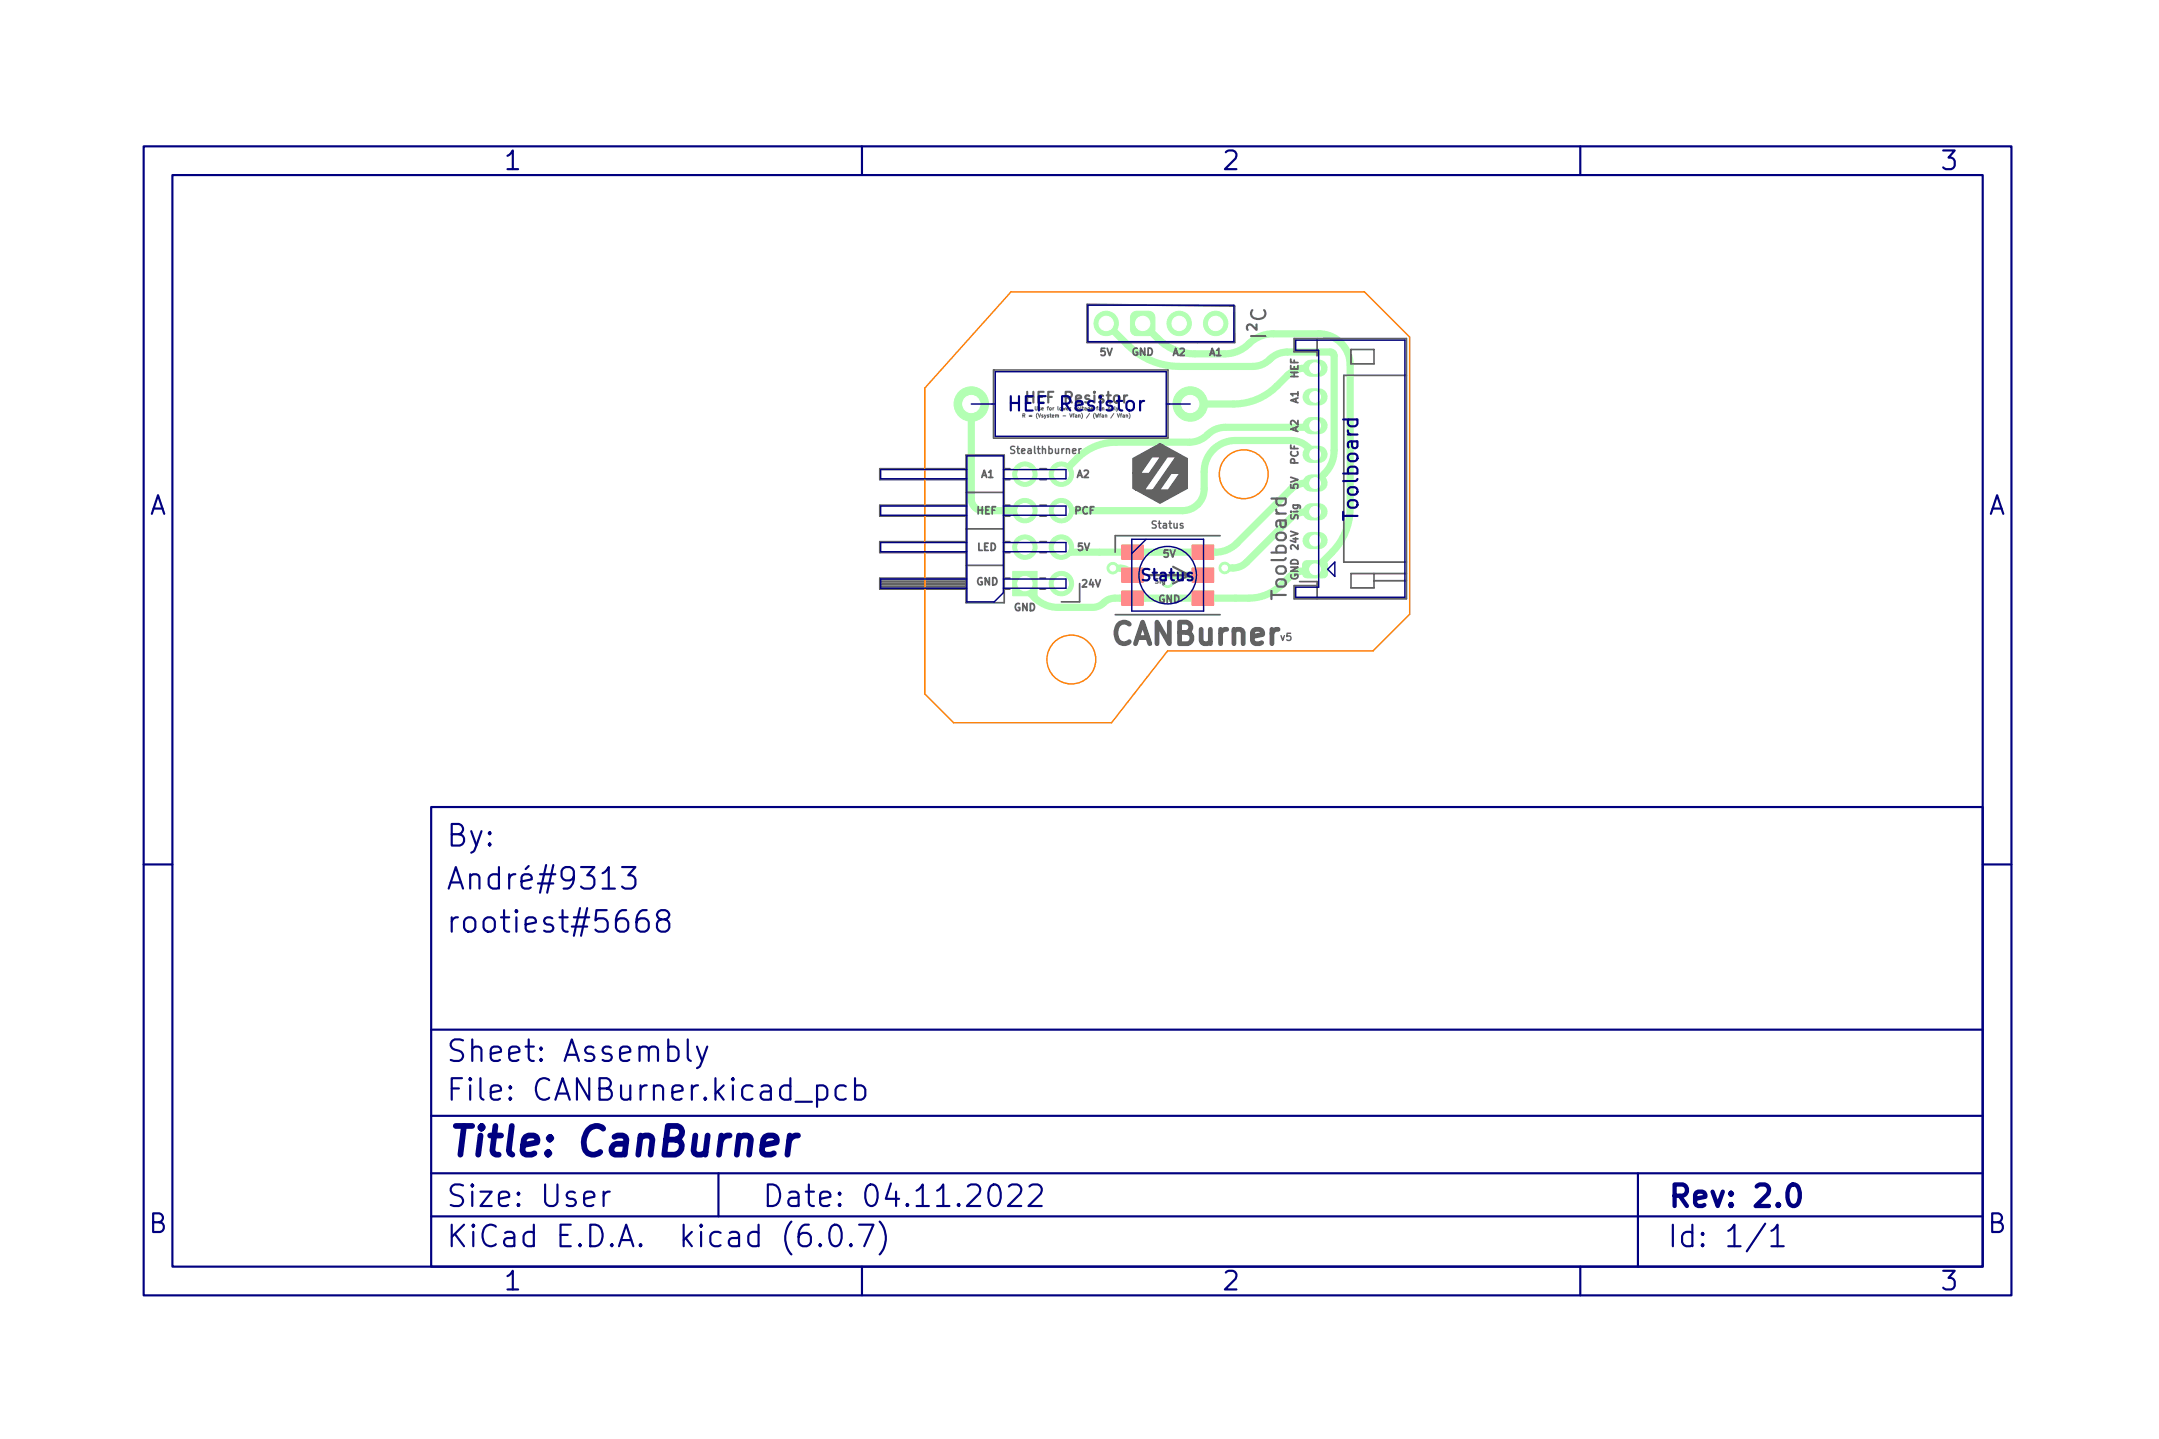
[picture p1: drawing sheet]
<svg xmlns="http://www.w3.org/2000/svg" width="150mm" height="100mm" viewBox="0 0 150 100" stroke-linecap="round" stroke-linejoin="round" font-family="sans-serif">
<g fill="#b3ffb3" stroke="#b3ffb3" stroke-width=".07">
<path d="M78.8 21.8l.3-.1h.9l.2 .1 .2 .3v.8l-.1 .3-.3 .2h-.9l-.2-.1-.2-.4v-.8z"/>
<path d="M83 37.9h1.5v1h-1.5z"/>
<path d="M83 39.5h1.5v1h-1.5z"/>
<path d="M83 41.1h1.5v1h-1.5z"/>
<path d="M78.1 41.1h1.5v1h-1.5z"/>
<path d="M78.1 39.5h1.5v1h-1.5z"/>
<path d="M78.1 37.9h1.5v1h-1.5z"/>
<path d="M90.7 39.2l.3-.2 1.3 .1 .1 .2v.8l-.3 .1h-1.3l-.1-.3z"/>
<path d="M70.5 39.8h1.7v1.7h-1.7z"/>
<circle cx="84.6" cy="22.5" r=".85"/>
<circle cx="82.1" cy="22.5" r=".85"/>
<circle cx="77" cy="22.5" r=".85"/>
<circle cx="82.9" cy="28.1" r="1.2"/>
<circle cx="67.6" cy="28.1" r="1.2"/>
<circle cx="71.3" cy="33" r=".85"/>
<circle cx="73.9" cy="33" r=".85"/>
<circle cx="71.3" cy="35.6" r=".85"/>
<circle cx="73.9" cy="35.6" r=".85"/>
<circle cx="71.3" cy="38.1" r=".85"/>
<circle cx="73.9" cy="38.1" r=".85"/>
<circle cx="73.9" cy="40.6" r=".85"/>
<circle cx="81.3" cy="40.5" r=".4"/>
<circle cx="85.3" cy="39.5" r=".4"/>
<circle cx="77.5" cy="39.6" r=".4"/>
</g>
<path d="M91.3 37.6h.5M91.3 35.6h.5M91.3 33.6h.5M91.3 31.6h.5M91.3 29.6h.5M91.3 27.6h.5M91.3 25.6h.5" fill="none" stroke="#b3ffb3" stroke-width="1.2"/>
<path d="M67.6 28.2v6.5l.1 .4 .2 .2M68.4 35.6h2.9M77 22.5a10.4 10.4 0 0 0 2.6 2.3l.8 .4 1.3 .3h5.5a2.28 2.28 0 0 0 1.6-.8l.8-.2h3l.2 .1 .1 6.8a2.28 2.28 0 0 1-2.4 2.3l-.7 .4-3.7 3.7a2.1 2.1 0 0 1-1.5 .6h-10.1h-.3l-.3-.3M77.5 39.6h.8l.5 .4M79.5 22.5a7.3 7.3 0 0 0 1.9 1.7l.8 .3 .6 .1h2.4a2.73 2.73 0 0 0 2-.9l.6-.3 .6-.2h3.4a2.17 2.17 0 0 1 2.2 2.2v10a4.4 4.4 0 0 1-1.3 3.1l-.8 .8a2.02 2.02 0 0 1-1.5 .5l-.7 .4M91.5 25.6h-.7a1.71 1.71 0 0 0-1.2 .5 4.7 4.7 0 0 1-3.7 2h-3.1M91.5 29.6l-.2 .1h-6a2.36 2.36 0 0 0-1.6 .9l-.4 .1-.5 .1h-5.1a3.8 3.8 0 0 0-2.7 1.1l-1.1 1.1M91.5 31.6l-.4-.4a1.65 1.65 0 0 0-1.2-.5h-3.9a2.17 2.17 0 0 0-2.2 2.1v1.2a1.51 1.51 0 0 1-1.5 1.6h-8.4M91.5 35.6h-.6a1.52 1.52 0 0 0-1.1 .5l-3.2 3.2-.6 .2h-.7M71.3 40.6l.1 .4 .6 .6a2.31 2.31 0 0 0 1.6 .7h2.6l.4-.2 .5-.4h.4l9.4-.1a3.2 3.2 0 0 0 2.3-.9M82.1 40h1.6" fill="none" stroke="#b3ffb3" stroke-width=".5"/>
<g fill="#fff" stroke="#fff" stroke-width=".07">
<circle cx="85.2" cy="39.5" r=".2"/>
<circle cx="77.5" cy="39.6" r=".2"/>
<circle cx="84.6" cy="22.5" r=".5"/>
<circle cx="82.1" cy="22.5" r=".5"/>
<circle cx="79.5" cy="22.5" r=".5"/>
<circle cx="77" cy="22.5" r=".5"/>
<circle cx="91.5" cy="39.6" r=".38"/>
<circle cx="91.5" cy="37.6" r=".38"/>
<circle cx="91.5" cy="35.6" r=".38"/>
<circle cx="91.5" cy="33.6" r=".38"/>
<circle cx="91.5" cy="31.6" r=".38"/>
<circle cx="91.5" cy="29.6" r=".38"/>
<circle cx="91.5" cy="27.6" r=".38"/>
<circle cx="91.5" cy="25.6" r=".38"/>
<circle cx="82.8" cy="28.1" r=".6"/>
<circle cx="67.6" cy="28.1" r=".6"/>
<circle cx="71.3" cy="33" r=".5"/>
<circle cx="73.9" cy="33" r=".5"/>
<circle cx="71.3" cy="35.6" r=".5"/>
<circle cx="73.9" cy="35.6" r=".5"/>
<circle cx="71.3" cy="38.1" r=".5"/>
<circle cx="73.9" cy="38.1" r=".5"/>
<circle cx="71.3" cy="40.6" r=".5"/>
<circle cx="73.9" cy="40.6" r=".5"/>
</g>
<g fill="#ff8a8a" stroke="#ff8a8a" stroke-width=".07">
<path d="M83 37.9h1.5v1h-1.5z"/>
<path d="M83 39.5h1.5v1h-1.5z"/>
<path d="M83 41.1h1.5v1h-1.5z"/>
<path d="M78.1 41.1h1.5v1h-1.5z"/>
<path d="M78.1 39.5h1.5v1h-1.5z"/>
<path d="M78.1 37.9h1.5v1h-1.5z"/>
</g>
<path d="M78.6 28.8l.1 .1-.1 .2" fill="none" stroke="#626262" stroke-width=".07"/>
<path d="M80 40h2.8" fill="none" stroke="#626262" stroke-width=".15"/>
<g fill="none" stroke="#626262" stroke-width=".12">
<path d="M67.2 32.6h-6v.8h6M67.2 35.2h-6v.7h6M67.2 39.4h2.7M67.2 37.7h-6v.8h6M67.2 31.7h2.7v10.3h-2.7zM67.2 34.3h2.7M67.2 36.8h2.7M69 28.1h.2M69.2 25.8h12.1v4.7h-12.1zM69.9 33.4h.4M69.9 35.2h.4M69.9 35.9h.4"/>
<path d="M69.9 32.6h.4M69.9 37.7h.4M69.9 38.5h.4M72.4 33.4h.4M72.4 35.2h.4M72.4 35.9h.4M72.4 32.6h.4M72.4 37.7h.4M72.4 38.5h.4M75.7 21.2l10.2 .1v2.5h-10.2zM81.3 28.1h.1M84.9 37.3h-7.3v1.1"/>
<path d="M91.7 23.6v1.2M91.7 24.5h-1.6v-.9h7.8v18.1h-7.8v-.9h1.6M94 24.3h1.6v1h-1.6zM95.6 39.9v1h-1.6v-1h3.9M97.9 26.1h-4.4v13h4.4M61.2 40.8h6M61.2 41h6M61.2 40.6h6M61.2 40.7h6M61.2 40.5h6M61.2 40.4h6M67.2 40.3h-6v.7h6"/>
<path d="M69.9 40.3h.4M69.9 41h.4M72.4 40.3h.4M72.4 41h.4M75.2 40.6v1.3h-1.3M77.6 42.8h7.3M90.5 40.5h1.2v1.2M95.6 40.4h2.3"/>
</g>
<path d="M78.8 31.9l1.7-.9a.29 .29 0 0 1 .5 0l1.7 .9v2.1l-1.9 1-1.8-.9h2.3l.8-1.1h-.6l-.8 1.1h-.5l1.6-2.3h-.5l-1.6 2.3h-.7l-.2-.1v-1h1.2l.8-1.2h-.6l-.8 1.2h-.6z" fill="#626262" stroke="#626262" stroke-width=".07"/>
<g fill="none" stroke="#ff8000" stroke-width=".1">
<path d="M70.4 20.3h24.6l3.1 3.2v19.3l-2.5 2.5h-14.3l-3.9 5h-11l-2-2v-21.3z"/>
<circle cx="86.6" cy="33" r="1.7"/>
<circle cx="74.6" cy="45.9" r="1.7"/>
</g>
<g fill="none" stroke="#000080" stroke-width=".15">
<path d="M10 10.2h130v80h-130zM12 12.2h126v76h-126zM60 10.2v2M110 10.2v2M30 56.2h108v32h-108zM10 60.2h2M30 77.7h108M30 71.7h108M43.3 60.4h.9l-.5 .5a.41 .41 0 0 1 .5 .3v.4l-.1 .2-.6 .1-.2-.2M45 63.4a.59 .59 0 0 0-.7 .6v.6l.1 .2 .5 .1 .2-.2 .1-.5-.2-.2-.4-.1-.3 .3M46 64l-.3-.3 .1-.2 .2-.1h.4a.31 .31 0 0 1 .2 .4 .31 .31 0 0 1-.3 .2l-.4 .1-.2 .2v.3l.3 .3 .4-.1 .2-.2-.1-.4-.2-.2M47.9 72.4v1.3l.2 .2"/>
<path d="M48.5 72.9l.4 1M49.2 72.9l-.5 1.3-.2 .2M56.9 75.6h.4l.3 .3v.4l-.2 .2-.1 .1-.4-.1M56.9 75.6v1.5M58.9 75.6h-.5l-.2 .3v.4l.1 .2 .1 .1 .5-.1M59.5 75.6h.4l.3 .3v.4l-.1 .2-.2 .1-.4-.1M59.5 75.1v1.5M138 60.2h2M30 84.7h108M30 81.7h108M42 83v1M42.4 83a.38 .38 0 0 0-.4 .3"/>
<path d="M50 81.7v3M57.1 86.6l.1 .1-.1 .1-.1-.1 .1-.1v.2M57.9 85.3a.36 .36 0 0 1 .6 .3 .88 .88 0 0 1-.3 1.2 .38 .38 0 0 1-.4-.3 1.17 1.17 0 0 1 .1-1.2zM59.2 86.6l.1 .1-.1 .1v-.1v-.1v.2M59.8 85.3h1l-.6 1.5M60 88.2v2M61.2 85.1a1.72 1.72 0 0 1 0 2.2M70.2 82.6l.2-.1h.4a.41 .41 0 0 1 .2 .6l-.8 .9h.9M71.7 82.6l.2-.1h.3a.41 .41 0 0 1 .2 .6l-.8 .9h.9M110 88.2v2M114 81.7v6.5M122.9 85.2l-1.3 1.9"/>
<path d="M123.3 85.7l.4-.4v1.5M123.3 86.8h.9"/>
</g>
<path d="M124.6 82.5a.36 .36 0 0 1 .6 .3 .88 .88 0 0 1-.3 1.2 .38 .38 0 0 1-.4-.3 1.17 1.17 0 0 1 .1-1.2z" fill="none" stroke="#000080" stroke-width=".3"/>
<path d="M55 79.1l-.2 1.3M55.5 79.1a.59 .59 0 0 0-.6 .3" fill="none" stroke="#000080" stroke-width=".4"/>
<g fill="none" stroke="#000080" stroke-width=".1">
<path d="M67.3 31.7h2.5v9.6l-.6 .6h-1.9zM67.3 32.7h-6v.6h6M67.3 35.2h-6v.7h6M67.3 37.8h-6v.6h6M67.6 28.1h1.7M69.3 25.9h11.9v4.5h-11.9zM69.8 32.7h4.4v.6h-4.4M69.8 37.8h4.4v.6h-4.4M69.8 35.2h4.4v.7h-4.4M75.7 21.2h10.2v2.6h-10.2zM78.8 37.5h5v5h-5zM79.8 37.5l-1 1"/>
<path d="M81.2 28.1h1.6M90.2 23.7h7.6v17.9h-7.6v-.7h1.6v-16.5h-1.6zM92.9 39.1v1l-.5-.5zM67.3 40.3h-6v.7h6M69.8 40.3h4.4v.7h-4.4"/>
<circle cx="81.3" cy="40" r="2"/>
</g>
<text font-size="2.8" fill="#000080" x="31" y="80.5">Title: CanBurner</text>
<text font-size="2.1" fill="#626262" x="77.6" y="44.9">CANBurner</text>
<g font-size="2.1" fill="#000080">
<text x="31" y="58.9">By:</text>
<text x="31" y="64.9">rootiest#5668</text>
<text x="31" y="61.9">André#9313</text>
<text x="31" y="76.6">File: CANBurner.kicad_pcb</text>
<text x="31" y="73.9">Sheet: Assembly</text>
<text x="31" y="86.8">KiCad E.D.A. kicad (6.0.7)</text>
<text x="31" y="84">Size: User</text>
<text x="53" y="84">Date: 04.11.2022</text>
<text x="116" y="84">Rev: 2.0</text>
<text x="116" y="86.8">Id: 1/1</text>
</g>
<g font-size="1.8" fill="#000080">
<text x="35" y="11.8">1</text>
<text x="85" y="11.8">2</text>
<text x="135" y="11.8">3</text>
<text x="10.3" y="35.8">A</text>
<text x="138.4" y="35.8">A</text>
<text x="10.3" y="85.8">B</text>
<text x="35" y="89.8">1</text>
<text x="85" y="89.8">2</text>
<text x="135" y="89.8">3</text>
<text x="138.4" y="85.8">B</text>
</g>
<g font-size="1.4" fill="#626262">
<text x="88.1" y="23.4" transform="rotate(-90 88.1 23.4)">I²C</text>
<text x="89.5" y="41.5" transform="rotate(-90 89.5 41.5)">Toolboard</text>
</g>
<g font-size="1.4" fill="#000080">
<text x="70.6" y="28.6">HEF Resistor</text>
<text x="94.5" y="36" transform="rotate(-90 94.5 36)">Toolboard</text>
</g>
<text font-size="1.1" fill="#000080" x="79.6" y="40.4">Status</text>
<text font-size="1" fill="#000080" x="71.7" y="28.1">HEF Resistor</text>
<g font-size=".7" fill="#626262">
<text x="76.6" y="24.8">5V</text>
<text x="78.8" y="24.8">GND</text>
<text x="81.6" y="24.8">A2</text>
<text x="84.2" y="24.8">A1</text>
<text x="90.4" y="28.1" transform="rotate(-90 90.4 28.1)">A1</text>
<text x="90.4" y="26.3" transform="rotate(-90 90.4 26.3)">HEF</text>
<text x="68" y="35.8">HEF</text>
<text x="68.3" y="33.3">A1</text>
<text x="70.5" y="31.6">Stealthburner</text>
<text x="74.8" y="35.8">PCF</text>
<text x="75" y="33.3">A2</text>
<text x="90.4" y="34.1" transform="rotate(-90 90.4 34.1)">5V</text>
<text x="90.4" y="32.3" transform="rotate(-90 90.4 32.3)">PCF</text>
<text x="90.4" y="30.1" transform="rotate(-90 90.4 30.1)">A2</text>
<text x="68" y="40.7">GND</text>
<text x="68" y="38.3">LED</text>
<text x="75" y="38.3">5V</text>
<text x="75.3" y="40.9">24V</text>
<text x="80.2" y="36.8">Status</text>
<text x="80.6" y="42">GND</text>
<text x="81" y="38.8">5V</text>
<text x="90.4" y="40.4" transform="rotate(-90 90.4 40.4)">GND</text>
<text x="90.4" y="38.3" transform="rotate(-90 90.4 38.3)">24V</text>
<text x="90.4" y="36.2" transform="rotate(-90 90.4 36.2)">Sig</text>
<text x="70.6" y="42.5">GND</text>
<text x="89.1" y="44.6">v5</text>
</g>
<text font-size=".5" fill="#626262" x="80.4" y="40.6">Sig</text>
<g font-size=".3" fill="#626262">
<text x="72" y="29.1">R = (Vsystem - Vfan) / (Wfan / Vfan)</text>
<text x="72.5" y="28.6">Use for lower voltage fan only</text>
</g>
</svg>
